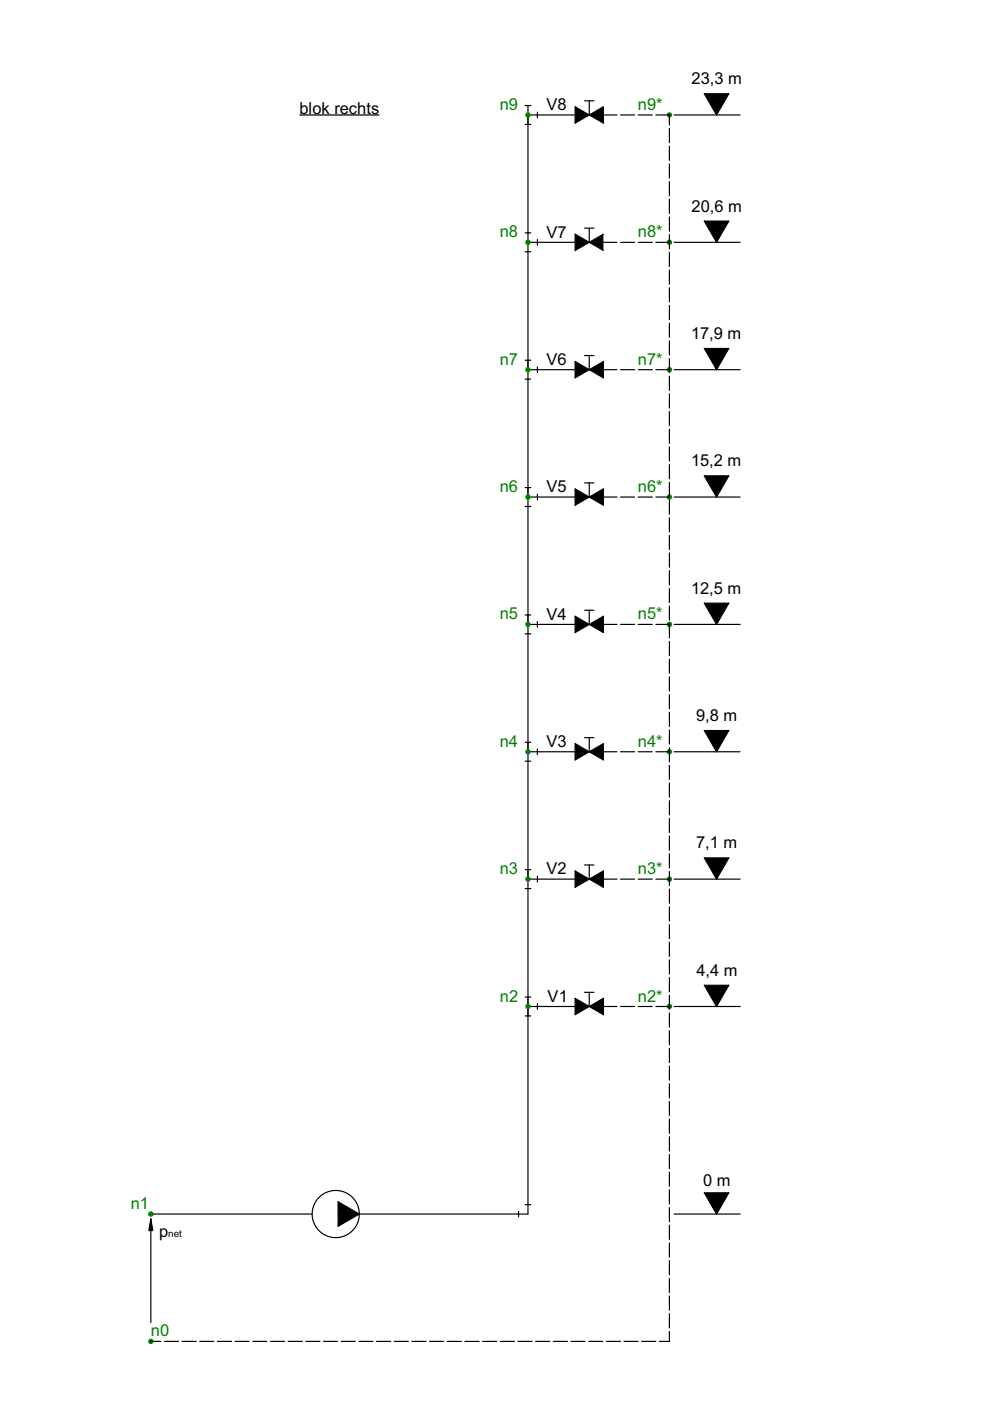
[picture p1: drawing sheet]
<svg xmlns="http://www.w3.org/2000/svg" width="210mm" height="297mm" viewBox="0 0 210 297" stroke-linecap="round" stroke-linejoin="round" font-family="sans-serif">
<g fill="none" stroke="#000" stroke-width=".25">
<path d="M149.3 19.9h5.2l-2.6 4.5zM111.3 22.4h1.2M111.3 26.4h1.2M111.9 22.4v235M111.9 24.4h10M113.9 23.8v1.2M111.3 49.4h1.2M111.3 53.4h1.2M111.9 51.4h10M113.9 50.8v1.2M149.3 46.9h5.2l-2.6 4.5zM111.3 76.4h1.2"/>
<path d="M111.9 78.4h10M113.9 77.8v1.2M149.3 73.9h5.2l-2.6 4.5zM111.3 80.4h1.2M111.3 103.4h1.2M111.3 107.4h1.2M111.9 105.4h10M113.9 104.8v1.2M149.3 100.9h5.2l-2.6 4.5zM111.3 130.4h1.2M111.3 134.4h1.2M111.9 132.4h10"/>
<path d="M113.9 131.8v1.2M149.3 127.9h5.2l-2.6 4.5zM111.3 157.4h1.2M111.9 159.4h10M113.9 158.8v1.2M149.3 154.9h5.2l-2.6 4.5zM111.3 161.4h1.2M111.3 184.4h1.2M111.3 188.4h1.2M111.9 186.4h10M113.9 185.8v1.2M149.3 181.9h5.2l-2.6 4.5z"/>
<path d="M111.3 211.4h1.2M111.3 215.4h1.2M111.9 213.4h10M113.9 212.8v1.2M149.3 208.9h5.2l-2.6 4.5zM109.9 256.8v1.2M111.3 255.4h1.2M149.3 252.9h5.2l-2.6 4.5z"/>
</g>
<path d="M149.3 19.9h5.2l-2.6 4.5zM149.3 46.9h5.2l-2.6 4.5zM149.3 73.9h5.2l-2.6 4.5zM149.3 100.9h5.2l-2.6 4.5zM149.3 127.9h5.2l-2.6 4.5zM149.3 154.9h5.2l-2.6 4.5zM149.3 181.9h5.2l-2.6 4.5zM149.3 208.9h5.2l-2.6 4.5zM149.3 252.9h5.2l-2.6 4.5z" fill="#000"/>
<g fill="none" stroke="#008000" stroke-width=".25">
<circle cx="111.9" cy="24.4" r=".45"/>
<circle cx="141.9" cy="24.4" r=".45"/>
<circle cx="111.9" cy="51.4" r=".45"/>
<circle cx="141.9" cy="51.4" r=".45"/>
<circle cx="111.9" cy="78.4" r=".45"/>
<circle cx="141.9" cy="78.4" r=".45"/>
<circle cx="111.9" cy="105.4" r=".45"/>
<circle cx="141.9" cy="105.4" r=".45"/>
<circle cx="111.9" cy="132.4" r=".45"/>
<circle cx="141.9" cy="132.4" r=".45"/>
<circle cx="111.9" cy="159.4" r=".45"/>
<circle cx="141.9" cy="159.4" r=".45"/>
<circle cx="111.9" cy="186.4" r=".45"/>
<circle cx="141.9" cy="186.4" r=".45"/>
<circle cx="111.9" cy="213.4" r=".45"/>
<circle cx="141.9" cy="213.4" r=".45"/>
<circle cx="32" cy="257.4" r=".45"/>
<circle cx="32" cy="284.4" r=".45"/>
</g>
<g fill="#008000">
<circle cx="111.9" cy="24.4" r=".45"/>
<circle cx="111.9" cy="51.4" r=".45"/>
<circle cx="111.9" cy="78.4" r=".45"/>
<circle cx="111.9" cy="105.4" r=".45"/>
<circle cx="111.9" cy="132.4" r=".45"/>
<circle cx="111.9" cy="159.4" r=".45"/>
<circle cx="111.9" cy="186.4" r=".45"/>
<circle cx="111.9" cy="213.4" r=".45"/>
<circle cx="32" cy="257.4" r=".45"/>
<circle cx="32" cy="284.4" r=".45"/>
<circle cx="141.9" cy="24.4" r=".45"/>
<circle cx="141.9" cy="51.4" r=".45"/>
<circle cx="141.9" cy="78.4" r=".45"/>
<circle cx="141.9" cy="105.4" r=".45"/>
<circle cx="141.9" cy="132.4" r=".45"/>
<circle cx="141.9" cy="159.4" r=".45"/>
<circle cx="141.9" cy="186.4" r=".45"/>
<circle cx="141.9" cy="213.4" r=".45"/>
</g>
<path d="M63.5 24.4h16.9" fill="none" stroke="#000" stroke-width=".26"/>
<g fill="none" stroke="#000" stroke-width=".25">
<path d="M121.9 22.6v3.5l6-3.5v3.5zM123.9 21.4h2M124.9 21.4v3M127.9 24.4h2.9M131.6 24.4h3M135.3 24.4h3M139.1 24.4h2.8v2.1M141.9 27.3v3M141.9 31v3M141.9 34.8v3M141.9 38.5v3M142.9 24.4h14"/>
<path d="M123.9 48.4h2M124.9 48.4v3M127.9 49.6l-6 3.5v-3.5l6 3.5M127.9 51.4h2.9M131.6 51.4h3M135.3 51.4h3M139.1 51.4h2.8M141.9 42.3v3M141.9 46v3M141.9 49.8v3M141.9 53.5v3M141.9 57.3v3"/>
<path d="M142.9 51.4h14M121.9 76.6v3.5l6-3.5v3.5zM123.9 75.4h2M124.9 75.4v3M127.9 78.4h2.9M131.6 78.4h3M135.3 78.4h3M139.1 78.4h2.8M141.9 61v3M141.9 64.8v3M141.9 68.5v3M141.9 72.3v3"/>
<path d="M141.9 76v3M141.9 79.8v3M142.9 78.4h14M141.9 83.5v3M141.9 87.3v3M141.9 91v3M141.9 94.8v3M141.9 98.5v3M121.9 103.7v3.4l6-3.4v3.4zM123.9 102.4h2M124.9 102.4v3M127.9 105.4h2.9"/>
<path d="M131.6 105.4h3M135.3 105.4h3M139.1 105.4h2.8M141.9 102.3v3M141.9 106v3M141.9 109.8v3M141.9 113.5v3M141.9 117.3v3M142.9 105.4h14M121.9 130.7v3.4l6-3.4v3.4zM123.9 129.4h2M124.9 129.4v3"/>
<path d="M127.9 132.4h2.9M131.6 132.4h3M135.3 132.4h3M139.1 132.4h2.8M141.9 121v3M141.9 124.8v3M141.9 128.5v3M141.9 132.3v3M141.9 136v3M141.9 139.8v3M142.9 132.4h14M121.9 157.7v3.4l6-3.4v3.4z"/>
<path d="M123.9 156.4h2M124.9 156.4v3M127.9 159.4h2.9M131.6 159.4h3M135.3 159.4h3M139.1 159.4h2.8M141.9 143.5v3M141.9 147.3v3M141.9 151v3M141.9 154.8v3M141.9 158.5v3M142.9 159.4h14"/>
<path d="M141.9 162.3v3M141.9 166v3M141.9 169.8v3M141.9 173.5v3M141.9 177.3v3M121.9 184.7v3.4l6-3.4v3.4zM123.9 183.4h2M124.9 183.4v3M127.9 186.4h2.9M131.6 186.4h3M135.3 186.4h3M139.1 186.4h2.8"/>
<path d="M141.9 181v3M141.9 184.8v3M141.9 188.5v3M141.9 192.3v3M141.9 196v3M141.9 199.8v3M142.9 186.4h14M121.9 211.7v3.4l6-3.4v3.4zM123.9 210.4h2M124.9 210.4v3M127.9 213.4h2.9M131.6 213.4h3"/>
<path d="M135.3 213.4h3M139.1 213.4h2.8M141.9 203.5v3M141.9 207.3v3M141.9 211v3M141.9 214.8v3M141.9 218.5v3M142.9 213.4h14M141.9 222.3v3M141.9 226v3M141.9 229.8v3M141.9 233.5v3"/>
<path d="M141.9 237.3v3M32 258.4v22M32.4 257.4h33.8M71.7 257.4h40.2M71.7 254.8l4.5 2.6-4.5 2.6zM141.9 241v3M141.9 244.8v3M141.9 248.5v3M141.9 252.3v3M141.9 256v3M141.9 259.8v3M142.9 257.4h14"/>
<path d="M141.9 263.5v3M141.9 267.3v3M141.9 271v3M141.9 274.8v3M141.9 278.5v3M32 284.4h2.1M34.9 284.4h2.9M38.6 284.4h3M42.3 284.4h3M46.1 284.4h3M49.8 284.4h3M53.6 284.4h3"/>
<path d="M57.3 284.4h3M61.1 284.4h3M64.8 284.4h3M68.6 284.4h3M72.3 284.4h3M76.1 284.4h3M79.8 284.4h3M83.6 284.4h3M87.3 284.4h3M91.1 284.4h3M94.8 284.4h3M98.6 284.4h3"/>
<path d="M102.3 284.4h3M106.1 284.4h3M109.8 284.4h3M113.6 284.4h3M117.3 284.4h3M121.1 284.4h3M124.8 284.4h3M128.6 284.4h3M132.3 284.4h3M136.1 284.4h3M141.9 282.3v2.1h-2.1"/>
<circle cx="71.2" cy="257.4" r="5"/>
</g>
<g fill="#000">
<path d="M32 258.4l.4 2.5h-.8zM71.7 254.8l4.5 2.6-4.5 2.6z"/>
<path d="M121.9 22.6v3.5l3-1.7zM124.9 24.4l3 1.7v-3.5z" fill-rule="evenodd"/>
<path d="M121.9 49.6v3.5l3-1.7zM124.9 51.4l3 1.7v-3.5z" fill-rule="evenodd"/>
<path d="M121.9 76.6v3.5l3-1.7zM124.9 78.4l3 1.7v-3.5z" fill-rule="evenodd"/>
<path d="M121.9 103.7v3.4l3-1.7zM124.9 105.4l3 1.7v-3.4z" fill-rule="evenodd"/>
<path d="M121.9 130.7v3.4l3-1.7zM124.9 132.4l3 1.7v-3.4z" fill-rule="evenodd"/>
<path d="M121.9 157.7v3.4l3-1.7zM124.9 159.4l3 1.7v-3.4z" fill-rule="evenodd"/>
<path d="M121.9 184.7v3.4l3-1.7zM124.9 186.4l3 1.7v-3.4z" fill-rule="evenodd"/>
<path d="M121.9 211.7v3.4l3-1.7zM124.9 213.4l3 1.7v-3.4z" fill-rule="evenodd"/>
</g>
<path d="M32 258.4l.4 2.5h-.8z" fill="#000" stroke="#000" stroke-width=".25"/>
<g font-size="3.5">
<text x="146.6" y="17.9">23,3 m</text>
<text x="115.9" y="23.3">V8</text>
<text x="63.5" y="24.3">blok rechts</text>
<text x="146.6" y="44.9">20,6 m</text>
<text x="115.9" y="50.4">V7</text>
<text x="146.5" y="71.9">17,9 m</text>
<text x="115.9" y="77.3">V6</text>
<text x="146.5" y="98.9">15,2 m</text>
<text x="115.9" y="104.3">V5</text>
<text x="146.5" y="125.9">12,5 m</text>
<text x="115.9" y="131.4">V4</text>
<text x="147.6" y="152.9">9,8 m</text>
<text x="115.9" y="158.3">V3</text>
<text x="147.6" y="179.9">7,1 m</text>
<text x="115.9" y="185.4">V2</text>
<text x="147.6" y="206.9">4,4 m</text>
<text x="116.1" y="212.4">V1</text>
<text x="149.1" y="251.4">0 m</text>
<text x="33.7" y="262.3">p</text>
</g>
<g font-size="3.5" fill="#008000">
<text x="106" y="23.3">n9</text>
<text x="135.3" y="23.3">n9*</text>
<text x="106" y="50.3">n8</text>
<text x="135.3" y="50.3">n8*</text>
<text x="106" y="77.4">n7</text>
<text x="135.3" y="77.4">n7*</text>
<text x="106" y="104.3">n6</text>
<text x="135.3" y="104.3">n6*</text>
<text x="106" y="131.3">n5</text>
<text x="135.3" y="131.3">n5*</text>
<text x="106" y="158.4">n4</text>
<text x="135.3" y="158.4">n4*</text>
<text x="106" y="185.3">n3</text>
<text x="135.3" y="185.3">n3*</text>
<text x="106" y="212.4">n2</text>
<text x="135.3" y="212.4">n2*</text>
<text x="27.7" y="256.4">n1</text>
<text x="32" y="283.3">n0</text>
</g>
<text font-size="2.1" x="35.7" y="262.3">net</text>
</svg>
